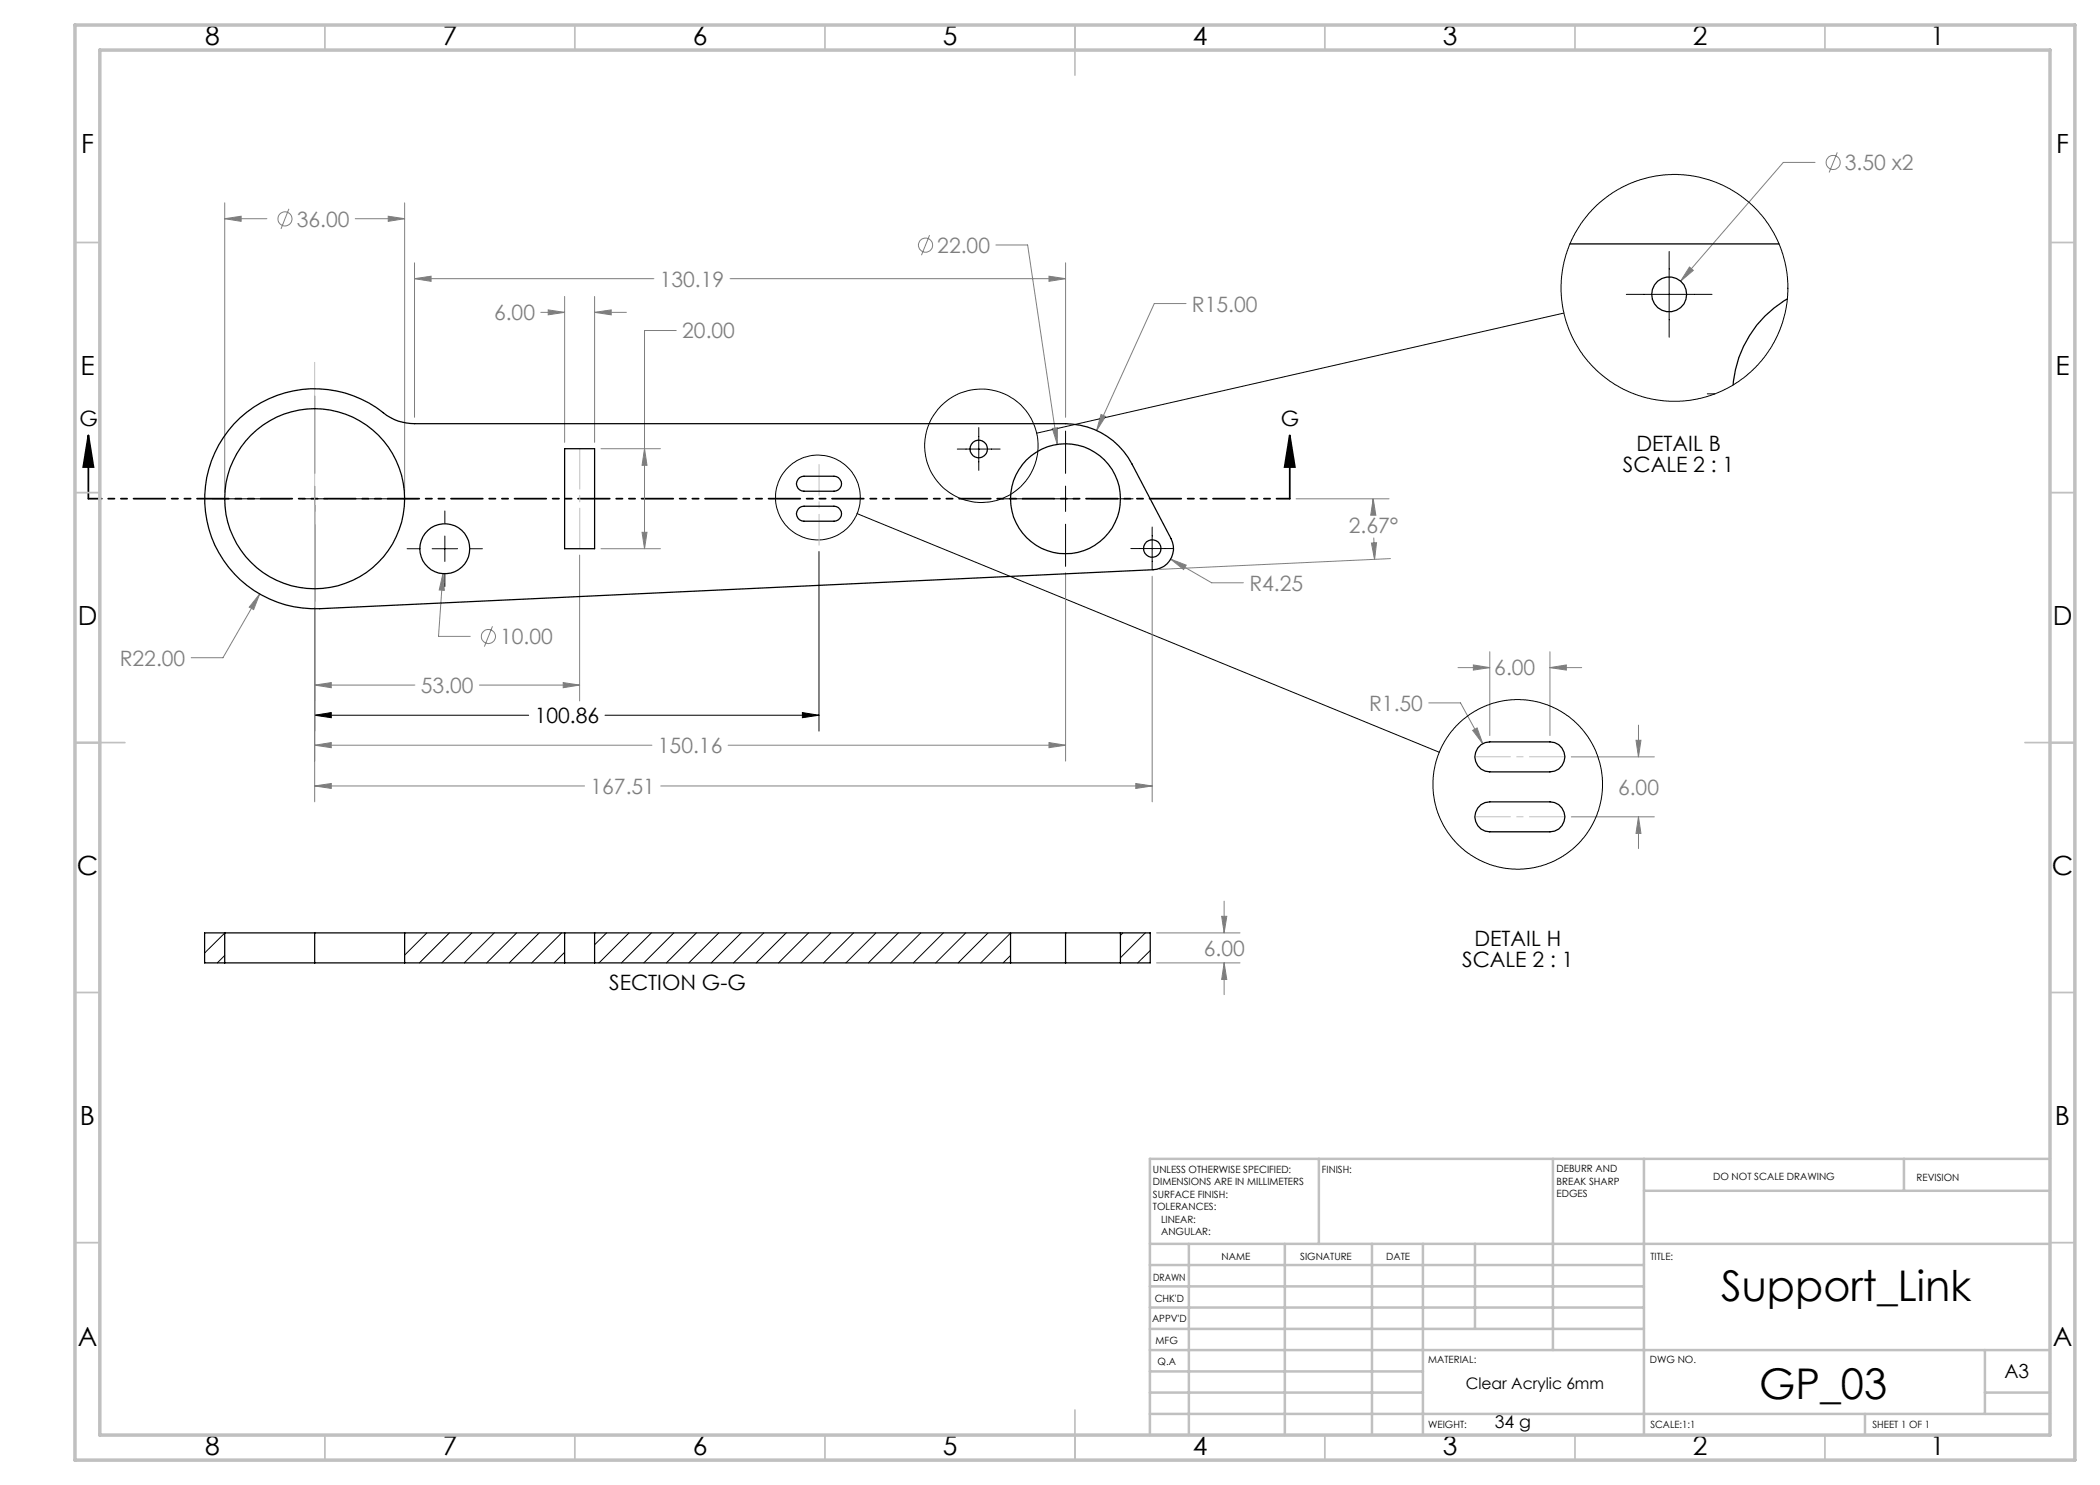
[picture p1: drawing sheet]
<svg xmlns="http://www.w3.org/2000/svg" width="420mm" height="297mm" viewBox="0 0 420 297" stroke-linecap="round" stroke-linejoin="round" font-family="sans-serif">
<g fill="none" stroke="#808080" stroke-width=".2">
<path d="M363 32.5h-6.3l-20.6 23.7M367.5 30.5l-1.7 4M44.9 43.7l3.3-.5v1.1zM44.9 40.6v57.9M44.9 43.7h8.5M57.8 41.8l-1.6 4M71 43.7h9.9M77.6 43.2l3.3 .5-3.3 .6zM80.9 40.6v57.9M82.9 55.7l3.3-.5v1.1zM82.9 52.6v30.9M82.9 55.7h47.9"/>
<path d="M112.9 59.3v29.2M118.9 59.3v29.2M146 55.7h67.1M185.9 47l-1.6 4M199.2 49h6.3l6 39.9M209.8 55.2l3.3 .5-3.3 .6zM213.1 52.6v30.9M337.9 53.4l.8 .7-2.6 2.1zM108.2 62.5h4.7M109.6 62l3.3 .5-3.3 .5zM118.9 62.5l3.3-.5v1zM118.9 62.5h6.4"/>
<path d="M135.3 66.1h-6.4v43.6M237.2 60.7h-6.3l-11.6 25.4M120.2 89.7h11.9M128.9 89.7l.5 3.4h-1zM210.5 85.7l1-.2v3.4zM220.2 82.9l.9 .4-1.8 2.8zM259.2 99.8h18.6M274.6 99.8l.6 3.2h-1.1zM274.6 99.8l.1 2.7M51.9 118.8l-1.2 3.1-.9-.5zM51.9 118.8l-7.3 12.7h-6.4M62.9 101v59.4"/>
<path d="M88.6 114.8l.3 3.3-1.1-.1zM88.6 114.8l-.9 12.5h6.4M115.9 111v29.2M120.2 109.7h11.9M128.4 106.5h1l-.5 3.2zM213.1 114.5v37.7M230.4 115.2v45.2M234.1 111.8l3.1 1.2-.5 .9zM234.1 111.8l8.2 4.8h6.4M274.3 108.6l1-.1-.4 3.4zM274.7 107.5l.2 4.4M278.1 111.7l-46.2 2.2"/>
<path d="M62.9 137h20.1M62.9 137l3.4-.5v1zM95.9 137h20M98.5 125.3l-1.6 4M112.6 136.5l3.3 .5-3.3 .5zM291.6 133.5h6.4M294.7 133l3.3 .5-3.3 .5zM298 130.3v16.8M310 133.5l3.3-.5v1zM310 130.3v16.8M310 133.5h6.3M62.9 157.2l3.4-.5v1z"/>
<path d="M62.9 149l3.4-.5v1zM62.9 157.2h54M62.9 149h67.5M132.2 157.2h98.2M145.6 149h67.5M209.8 148.5l3.3 .5-3.3 .5zM227.2 156.7l3.2 .5-3.2 .5zM285.7 140.6h6.4l4.4 8.1M294.5 146.1l.9-.5 1.1 3.1zM314.3 151.4h16.6M327.2 148.1h1l-.5 3.3zM327.7 145v6.4"/>
<path d="M314.3 163.4h16.6M327.7 163.4l.5 3.3h-1zM327.7 163.4v6.3M231.3 186.6h16.7M231.3 192.6h16.7M244.3 183.3h1.1l-.6 3.3zM244.8 192.6l.6 3.3h-1.1zM244.8 180.2v6.4M244.8 192.6v6.3"/>
<circle cx="366.6" cy="32.5" r="1.41"/>
<circle cx="57" cy="43.8" r="1.41"/>
<circle cx="185.1" cy="49" r="1.42"/>
<circle cx="97.7" cy="127.3" r="1.41"/>
</g>
<g fill="none" stroke="#000" stroke-width=".2">
<path d="M325.3 58.9h17.1M333.8 50.3v17.1M62.9 79.2v15.5M312.8 62.6l-105.5 24M341.5 78.8h1.5M42.4 99.8h15.5M60.4 99.8h5.1M62.9 97.2v49M68 99.8h15.5M191.5 89.8h8.5M195.8 85.5v8.6M199.6 99.8h8.4"/>
<path d="M210.6 99.8h5.1M213.1 86.2v8.5M213.1 97.2v5.1M218.2 99.8h8.4M81.4 109.7h2.5M86.4 109.7h5.1M89 102.2v2.5M89 107.2v5.1M89 114.8v2.5M94.1 109.7h2.4M163.8 110.3v35.9M171.4 102.7l116.5 47.8"/>
<path d="M213.1 104.8v8.5M226.2 109.7h8.5M230.4 105.4v8.6M62.9 143l3.4-.5v1zM62.9 143h42.8M121 143h42.8M160.5 142.5l3.3 .5-3.3 .5z"/>
<circle cx="163.6" cy="99.5" r="8.5"/>
<circle cx="196.3" cy="89.1" r="11.3"/>
</g>
<path d="M17.7 87.1l1 6.3h-2zM17.7 87.1v12.7M258 87.1l1 6.3h-2.1zM258 87.1v12.7" fill="none" stroke="#000" stroke-width=".35"/>
<path d="M258 99.7h-240.3" fill="none" stroke="#000" stroke-width=".35" stroke-dasharray="6.3 1.3 1.3 1.3 1.3 1.3" stroke-dashoffset="3.7"/>
<path d="M163.8 92.9v16.1" fill="none" stroke="#c0c0c0" stroke-width=".2" stroke-dasharray="15.2 1.3 1.3 1.3" stroke-dashoffset="9.1"/>
<path d="M116 89.7v20" fill="none" stroke="#c0c0c0" stroke-width=".2" stroke-dasharray="15.2 1.3 1.3 1.3" stroke-dashoffset="7.1"/>
<path d="M295 151.4h18M295 163.4h18" fill="none" stroke="#c0c0c0" stroke-width=".2" stroke-dasharray="15.2 1.3 1.3 1.3" stroke-dashoffset="8.1"/>
<path d="M62.9 72.5v54.5" fill="none" stroke="#c0c0c0" stroke-width=".2"/>
<g fill="none" stroke="#c0c0c0" stroke-width=".35">
<path d="M65 5v5M115 5v5M165 5v5M215 5v10M265 5v5M315 5v5M365 5v5M15 48.5h5M410 48.5h5M15 98.5h5M410 98.5h5M15 148.5h10"/>
<path d="M405 148.5h10M15 198.5h5M410 198.5h5M15 248.5h5M410 248.5h5M65 287v5M115 287v5M165 287v5M215 282v10M265 287v5M315 287v5M365 287v5"/>
</g>
<g fill="none" stroke="#c0c0c0" stroke-width=".5">
<path d="M263.8 231.8v17M310.6 231.8v38.2M328.8 231.8v55.2M328.8 238.2h81.2M380.8 231.8v6.4M410 231.8h-180v55.2M230 248.8h180M230 257.3h98.8M230 253h98.8M237.8 248.8v38.2M257 248.8v38.2M274.4 248.8v38.2"/>
<path d="M284.6 248.8v38.2M295 248.8v17M230 265.8h98.8M230 261.5h98.8M230 278.5h54.6M230 274.3h54.6M230 270h180M397 278.5h13M397 270v12.8M230 282.8h180M373 282.8v4.2"/>
</g>
<path d="M15 5h400v287h-400zM20 10h390v277h-390z" fill="none" stroke="#c0c0c0" stroke-width=".7"/>
<g fill="#000">
<path d="M258 87.1l1 6.3h-2.1zM17.7 87.1l1 6.3h-2z"/>
<path d="M62.9 143l3.4-.5v1zM160.5 142.5l3.3 .5-3.3 .5z"/>
</g>
<g fill="#808080">
<path d="M274.6 99.8l.6 3.2h-1.1zM274.3 108.6l1-.1-.4 3.4zM62.9 137l3.4-.5v1zM112.6 136.5l3.3 .5-3.3 .5zM327.2 148.1h1l-.5 3.3zM327.7 163.4l.5 3.3h-1z"/>
<path d="M44.9 43.7l3.3-.5v1.1zM77.6 43.2l3.3 .5-3.3 .6zM51.9 118.8l-2.1 2.6 .9 .5zM88.6 114.8l-.8 3.2 1.1 .1zM210.5 85.7l1 3.2v-3.4zM62.9 157.2l3.4-.5v1zM227.2 156.7l3.2 .5-3.2 .5zM234.1 111.8l2.6 2.1 .5-.9zM220.2 82.9l-.9 3.2 1.8-2.8zM209.8 55.2l3.3 .5-3.3 .6zM82.9 55.7l3.3-.5v1.1zM209.8 148.5l3.3 .5-3.3 .5zM62.9 149l3.4-.5v1zM109.6 62l3.3 .5-3.3 .5zM118.9 62.5l3.3-.5v1zM128.9 89.7l.5 3.4h-1zM128.4 106.5h1l-.5 3.2zM337.9 53.4l-1.8 2.8 2.6-2.1zM244.3 183.3h1.1l-.6 3.3zM244.8 192.6l.6 3.3h-1.1zM294.5 146.1l2 2.6-1.1-3.1zM294.7 133l3.3 .5-3.3 .5zM310 133.5l3.3-.5v1z"/>
</g>
<g fill="none" stroke="#000" stroke-width=".25">
<path d="M314 48.8h41.8M357.5 59.8a21.9 21.9 0 0 0-10.9 17.2M46.8 84.8a22 22 0 0 1 30.5-1.7 9.7 9.7 0 0 0 5.6 1.6h130.2a15 15 0 0 1 13.3 8.1l7.8 14.9a4.2 4.2 0 0 1-3.6 6.2l-166.6 7.8a22 22 0 0 1-21-12.7 22 22 0 0 1 3.8-24.2zM112.9 89.7h6v20h-6zM159.9 95.5l.9-.3h6a1.5 1.5 0 0 1 1.5 1.5 1.5 1.5 0 0 1-1.5 1.5h-6a1.51 1.51 0 0 1-1.4-1 1.51 1.51 0 0 1 .5-1.7zM159.9 101.5l.9-.3h6a1.5 1.5 0 0 1 1.5 1.5 1.5 1.5 0 0 1-1.5 1.5h-6a1.51 1.51 0 0 1-1.4-1 1.51 1.51 0 0 1 .5-1.7zM296.2 148.9l.8-.4 1-.1h12a3 3 0 0 1 3 3 3 3 0 0 1-3 3h-12a3 3 0 0 1-2.9-2.1 3 3 0 0 1 1.1-3.4zM296.2 160.9l.8-.4 1-.1h12a3 3 0 0 1 3 3 3 3 0 0 1-3 3h-12a3 3 0 0 1-2.9-2.1 3 3 0 0 1 1.1-3.4zM44.9 186.6h18M44.9 192.6h18M44.9 186.6v6M44.9 186.6h-4v6h4"/>
<path d="M62.9 186.6h18M62.9 192.6h18M62.9 186.6v6M80.9 186.6v6M80.9 186.6h121.2M80.9 192.6h121.2M112.9 186.6v6M118.9 186.6v6M202.1 186.6h11M202.1 192.6h11M202.1 186.6v6M213.1 186.6h11"/>
<path d="M213.1 192.6h11M213.1 186.6v6M224.1 186.6h5.9v6h-5.9M224.1 186.6v6"/>
<circle cx="333.8" cy="58.9" r="3.5"/>
<circle cx="62.9" cy="99.7" r="18"/>
<circle cx="195.7" cy="89.8" r="1.75"/>
<circle cx="213.1" cy="99.7" r="11"/>
<circle cx="89" cy="109.7" r="5"/>
<circle cx="230.4" cy="109.7" r="1.75"/>
</g>
<g fill="none" stroke="#000" stroke-width=".2">
<path d="M44.9 186.6l-4 4M44.9 191.1l-1.4 1.5M85.4 186.6l-4.5 4.4M89.9 186.6l-6 6M94.4 186.6l-6 6M98.8 186.6l-5.9 6M103.3 186.6l-6 6M107.8 186.6l-6 6M112.3 186.6l-6 6M112.9 190.5l-2.1 2.1M121.3 186.6l-2.4 2.3M125.8 186.6l-6 6"/>
<path d="M130.3 186.6l-6 6M134.8 186.6l-6 6M139.3 186.6l-6 6M143.8 186.6l-6 6M148.2 186.6l-6 6M152.8 186.6l-6.1 6M157.2 186.6l-6 6M161.7 186.6l-6 6M166.2 186.6l-6 6M170.7 186.6l-6 6M175.2 186.6l-6 6M179.7 186.6l-6 6"/>
<path d="M184.2 186.6l-6 6M188.7 186.6l-6 6M193.1 186.6l-6 6M197.6 186.6l-6 6M202.1 186.6l-6 6M202.1 191.1l-1.5 1.5M224.6 186.6l-.5 .5M229.1 186.6l-5 5M230 190.1l-2.5 2.5"/>
<circle cx="334.9" cy="57.6" r="22.7"/>
<circle cx="303.5" cy="156.9" r="17"/>
</g>
<g font-size="8.5">
<text x="344.2" y="260.3">Support_Link</text>
<text x="351.8" y="279.7">GP_03</text>
</g>
<g font-size="5.3">
<text x="41" y="8.9">8</text>
<text x="88.5" y="8.9">7</text>
<text x="138.5" y="8.9">6</text>
<text x="188.5" y="8.9">5</text>
<text x="238.5" y="8.9">4</text>
<text x="288.5" y="8.9">3</text>
<text x="338.5" y="8.9">2</text>
<text x="386" y="8.9">1</text>
<text x="16.2" y="30.7">F</text>
<text x="411.2" y="30.7">F</text>
<text x="16.1" y="74.9">E</text>
<text x="411.1" y="74.9">E</text>
<text x="15.5" y="124.9">D</text>
<text x="410.5" y="124.9">D</text>
<text x="15.4" y="174.9">C</text>
<text x="410.4" y="174.9">C</text>
<text x="16" y="224.9">B</text>
<text x="411" y="224.9">B</text>
<text x="15.5" y="269.2">A</text>
<text x="410.5" y="269.2">A</text>
<text x="41" y="290.9">8</text>
<text x="88.5" y="290.9">7</text>
<text x="138.5" y="290.9">6</text>
<text x="188.5" y="290.9">5</text>
<text x="238.5" y="290.9">4</text>
<text x="288.5" y="290.9">3</text>
<text x="338.5" y="290.9">2</text>
<text x="386" y="290.9">1</text>
</g>
<g font-size="4.2" fill="#808080">
<text x="369" y="34">3.50 x2</text>
<text x="59.3" y="45.3">36.00</text>
<text x="187.5" y="50.6">22.00</text>
<text x="132" y="57.3">130.19</text>
<text x="98.8" y="64.1">6.00</text>
<text x="238.4" y="62.3">R15.00</text>
<text x="136.5" y="67.7">20.00</text>
<text x="269.8" y="106.6">2.67°</text>
<text x="249.9" y="118.1">R4.25</text>
<text x="100" y="128.8">10.00</text>
<text x="23.9" y="133.1">R22.00</text>
<text x="298.9" y="135.1">6.00</text>
<text x="84.2" y="138.6">53.00</text>
<text x="273.8" y="142.2">R1.50</text>
<text x="131.6" y="150.6">150.16</text>
<text x="118.1" y="158.8">167.51</text>
<text x="323.6" y="159">6.00</text>
<text x="240.8" y="191.2">6.00</text>
</g>
<g font-size="4.2">
<text x="15.9" y="85.2">G</text>
<text x="256.2" y="85.2">G</text>
<text x="324.6" y="94.5">SCALE 2 : 1</text>
<text x="327.3" y="90.3">DETAIL B</text>
<text x="106.9" y="144.6">100.86</text>
<text x="294.9" y="189.3">DETAIL H</text>
<text x="292.4" y="193.5">SCALE 2 : 1</text>
<text x="121.8" y="198">SECTION G-G</text>
</g>
<text font-size="3.9" x="400.9" y="275.5">A3</text>
<text font-size="3.5" x="299" y="285.6">34 g</text>
<text font-size="3.2" x="293.1" y="277.9">Clear Acrylic 6mm</text>
<g font-size="2">
<text x="230.6" y="234.6">UNLESS OTHERWISE SPECIFIED:</text>
<text x="230.6" y="237.1">DIMENSIONS ARE IN MILLIMETERS</text>
<text x="230.6" y="239.6">SURFACE FINISH:</text>
<text x="264.4" y="234.6">FINISH:</text>
<text x="311.3" y="234.5">DEBURR AND</text>
<text x="311.3" y="237">BREAK SHARP</text>
<text x="311.3" y="239.5">EDGES</text>
<text x="342.6" y="236">DO NOT SCALE DRAWING</text>
<text x="383.3" y="236.2">REVISION</text>
<text x="230.6" y="242.1">TOLERANCES:</text>
<text x="232.2" y="244.6">LINEAR:</text>
<text x="232.2" y="247.1">ANGULAR:</text>
<text x="244.3" y="252">NAME</text>
<text x="260" y="251.9">SIGNATURE</text>
<text x="277.2" y="251.9">DATE</text>
<text x="330.1" y="251.9">TITLE:</text>
<text x="230.6" y="256.1">DRAWN</text>
<text x="230.9" y="260.3">CHK'D</text>
<text x="230.4" y="264.4">APPV'D</text>
<text x="231.1" y="268.8">MFG</text>
<text x="231.5" y="273">Q.A</text>
<text x="285.6" y="272.5">MATERIAL:</text>
<text x="330" y="272.5">DWG NO.</text>
<text x="285.6" y="285.5">WEIGHT:</text>
<text x="330.1" y="285.6">SCALE:1:1</text>
<text x="374.5" y="285.6">SHEET 1 OF 1</text>
</g>
</svg>
